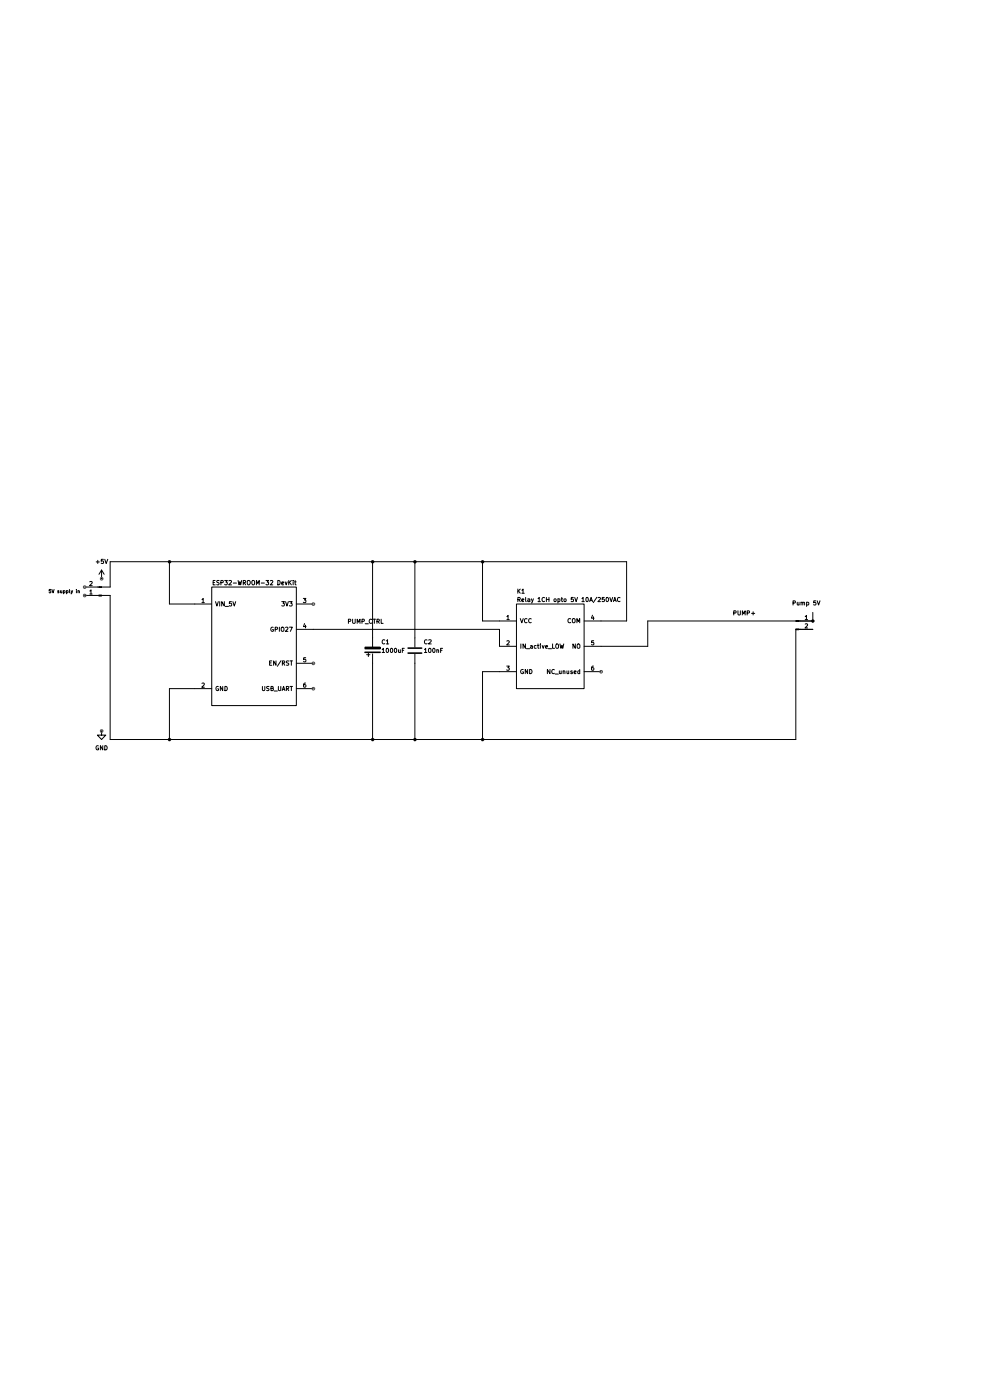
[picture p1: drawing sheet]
(kicad_sch
 (version 20231120)
 (generator "eeschema")
 (generator_version "8.0")
 (paper "A4")
 (title_block
  (title "waterpumpmod - ESP32 interval water pump controller")
  (date "2026-09-19")
  (rev "A")
  (comment 1 "ESP32-WROOM-32 DevKit + 1CH opto-isolated relay module, 5V pump")
  (comment 2 "Relay IN on GPIO27 - RTC-capable, latched through deep sleep, active LOW")
  (comment 3 "Cut ONLY the pump positive wire. Ground stays continuous and shared.")
  (comment 4 "C1/C2 sit across the 5V rail to ride out the pump inrush (brownout)"))
 (lib_symbols
  (symbol "Connector:Conn_01x02_Pin"
   (pin_names
    (offset 1.016) hide) (exclude_from_sim no) (in_bom yes) (on_board yes)
   (property "Reference" "J" (at 0 2.54 0) (effects (font (size 1.27 1.27))))
   (property "Value" "Conn_01x02_Pin" (at 0 -5.08 0) (effects (font (size 1.27 1.27))))
   (property "Footprint" "" (at 0 0 0) (effects (font (size 1.27 1.27)) (hide yes)))
   (property "Datasheet" "~" (at 0 0 0) (effects (font (size 1.27 1.27)) (hide yes)))
   (property "Description" "" (at 0 0 0) (effects (font (size 1.27 1.27)) (hide yes)))
   (symbol "Conn_01x02_Pin_1_1"
    (polyline (pts (xy 1.27 -2.54) (xy 0.8636 -2.54)) (stroke (width 0.1524) (type default)) (fill (type none)))
    (polyline (pts (xy 1.27 0) (xy 0.8636 0)) (stroke (width 0.1524) (type default)) (fill (type none)))
    (rectangle (start 0.8636 -2.413) (end 0 -2.667) (stroke (width 0.1524) (type default)) (fill (type outline)))
    (rectangle (start 0.8636 0.127) (end 0 -0.127) (stroke (width 0.1524) (type default)) (fill (type outline)))
    (pin passive line (at 5.08 0 180) (length 3.81) (name "Pin_1" (effects (font (size 1.27 1.27)))) (number "1" (effects (font (size 1.27 1.27)))))
    (pin passive line (at 5.08 -2.54 180) (length 3.81) (name "Pin_2" (effects (font (size 1.27 1.27)))) (number "2" (effects (font (size 1.27 1.27)))))))
  (symbol "Device:C"
   (pin_numbers hide)
   (pin_names
    (offset 0.254) hide) (exclude_from_sim no) (in_bom yes) (on_board yes)
   (property "Reference" "C" (at 0.635 2.54 0) (effects (font (size 1.27 1.27)) (justify left)))
   (property "Value" "C" (at 0.635 -2.54 0) (effects (font (size 1.27 1.27)) (justify left)))
   (property "Footprint" "" (at 0.9652 -3.81 0) (effects (font (size 1.27 1.27)) (justify left) (hide yes)))
   (property "Datasheet" "~" (at 0 0 0) (effects (font (size 1.27 1.27)) (hide yes)))
   (property "Description" "" (at 0 0 0) (effects (font (size 1.27 1.27)) (hide yes)))
   (symbol "C_0_1"
    (polyline (pts (xy -2.032 -0.762) (xy 2.032 -0.762)) (stroke (width 0.508) (type default)) (fill (type none)))
    (polyline (pts (xy -2.032 0.762) (xy 2.032 0.762)) (stroke (width 0.508) (type default)) (fill (type none))))
   (symbol "C_1_1"
    (pin passive line (at 0 3.81 270) (length 2.794) (name "~" (effects (font (size 1.27 1.27)))) (number "1" (effects (font (size 1.27 1.27)))))
    (pin passive line (at 0 -3.81 90) (length 2.794) (name "~" (effects (font (size 1.27 1.27)))) (number "2" (effects (font (size 1.27 1.27)))))))
  (symbol "Device:C_Polarized"
   (pin_numbers hide)
   (pin_names
    (offset 0.254) hide) (exclude_from_sim no) (in_bom yes) (on_board yes)
   (property "Reference" "C" (at 0.635 2.54 0) (effects (font (size 1.27 1.27)) (justify left)))
   (property "Value" "C_Polarized" (at 0.635 -2.54 0) (effects (font (size 1.27 1.27)) (justify left)))
   (property "Footprint" "" (at 0.9652 -3.81 0) (effects (font (size 1.27 1.27)) (justify left) (hide yes)))
   (property "Datasheet" "~" (at 0 0 0) (effects (font (size 1.27 1.27)) (hide yes)))
   (property "Description" "" (at 0 0 0) (effects (font (size 1.27 1.27)) (hide yes)))
   (symbol "C_Polarized_0_1"
    (rectangle (start -2.286 0.508) (end 2.286 1.016) (stroke (width 0) (type default)) (fill (type outline)))
    (polyline (pts (xy -2.286 -0.508) (xy 2.286 -0.508)) (stroke (width 0.508) (type default)) (fill (type none)))
    (polyline (pts (xy -1.778 -1.27) (xy -0.762 -1.27)) (stroke (width 0.3048) (type default)) (fill (type none)))
    (polyline (pts (xy -1.27 -0.762) (xy -1.27 -1.778)) (stroke (width 0.3048) (type default)) (fill (type none))))
   (symbol "C_Polarized_1_1"
    (pin passive line (at 0 3.81 270) (length 2.794) (name "~" (effects (font (size 1.27 1.27)))) (number "1" (effects (font (size 1.27 1.27)))))
    (pin passive line (at 0 -3.81 90) (length 2.794) (name "~" (effects (font (size 1.27 1.27)))) (number "2" (effects (font (size 1.27 1.27)))))))
  (symbol "power:+5V"
   (power)
   (pin_numbers hide)
   (pin_names
    (offset 0) hide) (exclude_from_sim no) (in_bom yes) (on_board yes)
   (property "Reference" "#PWR" (at 0 -3.81 0) (effects (font (size 1.27 1.27)) (hide yes)))
   (property "Value" "+5V" (at 0 3.556 0) (effects (font (size 1.27 1.27))))
   (property "Footprint" "" (at 0 0 0) (effects (font (size 1.27 1.27)) (hide yes)))
   (property "Datasheet" "" (at 0 0 0) (effects (font (size 1.27 1.27)) (hide yes)))
   (property "Description" "Power symbol creates a global label with name \"+5V\"" (at 0 0 0) (effects (font (size 1.27 1.27)) (hide yes)))
   (symbol "+5V_0_1"
    (polyline (pts (xy -0.762 1.27) (xy 0 2.54)) (stroke (width 0) (type default)) (fill (type none)))
    (polyline (pts (xy 0 0) (xy 0 2.54)) (stroke (width 0) (type default)) (fill (type none)))
    (polyline (pts (xy 0 2.54) (xy 0.762 1.27)) (stroke (width 0) (type default)) (fill (type none))))
   (symbol "+5V_1_1"
    (pin power_in line (at 0 0 90) (length 0) (name "~" (effects (font (size 1.27 1.27)))) (number "1" (effects (font (size 1.27 1.27)))))))
  (symbol "power:GND"
   (power)
   (pin_numbers hide)
   (pin_names
    (offset 0) hide) (exclude_from_sim no) (in_bom yes) (on_board yes)
   (property "Reference" "#PWR" (at 0 -6.35 0) (effects (font (size 1.27 1.27)) (hide yes)))
   (property "Value" "GND" (at 0 -3.81 0) (effects (font (size 1.27 1.27))))
   (property "Footprint" "" (at 0 0 0) (effects (font (size 1.27 1.27)) (hide yes)))
   (property "Datasheet" "" (at 0 0 0) (effects (font (size 1.27 1.27)) (hide yes)))
   (property "Description" "Power symbol creates a global label with name \"GND\" , ground" (at 0 0 0) (effects (font (size 1.27 1.27)) (hide yes)))
   (symbol "GND_0_1"
    (polyline (pts (xy 0 0) (xy 0 -1.27) (xy 1.27 -1.27) (xy 0 -2.54) (xy -1.27 -1.27) (xy 0 -1.27)) (stroke (width 0) (type default)) (fill (type none))))
   (symbol "GND_1_1"
    (pin power_in line (at 0 0 270) (length 0) (name "~" (effects (font (size 1.27 1.27)))) (number "1" (effects (font (size 1.27 1.27)))))))
  (symbol "waterpumpmod:ESP32_DevKit"
   (pin_names
    (offset 1.016)) (exclude_from_sim no) (in_bom yes) (on_board yes)
   (property "Reference" "U" (at -12.7 21.59 0) (effects (font (size 1.27 1.27)) (justify left)))
   (property "Value" "ESP32-WROOM-32 DevKit" (at -12.7 19.05 0) (effects (font (size 1.27 1.27)) (justify left)))
   (property "Footprint" "" (at 0 0 0) (effects (font (size 1.27 1.27)) (hide yes)))
   (property "Datasheet" "https://www.espressif.com/sites/default/files/documentation/esp32-wroom-32_datasheet_en.pdf" (at 0 0 0) (effects (font (size 1.27 1.27)) (hide yes)))
   (property "Description" "" (at 0 0 0) (effects (font (size 1.27 1.27)) (hide yes)))
   (symbol "ESP32_DevKit_0_1"
    (rectangle (start -12.7 17.78) (end 12.7 -17.78) (stroke (width 0.254) (type default)) (fill (type background))))
   (symbol "ESP32_DevKit_1_1"
    (pin power_in line (at -17.78 12.7 0) (length 5.08) (name "VIN_5V" (effects (font (size 1.27 1.27)))) (number "1" (effects (font (size 1.27 1.27)))))
    (pin power_in line (at -17.78 -12.7 0) (length 5.08) (name "GND" (effects (font (size 1.27 1.27)))) (number "2" (effects (font (size 1.27 1.27)))))
    (pin power_out line (at 17.78 12.7 180) (length 5.08) (name "3V3" (effects (font (size 1.27 1.27)))) (number "3" (effects (font (size 1.27 1.27)))))
    (pin output line (at 17.78 5.08 180) (length 5.08) (name "GPIO27" (effects (font (size 1.27 1.27)))) (number "4" (effects (font (size 1.27 1.27)))))
    (pin passive line (at 17.78 -5.08 180) (length 5.08) (name "EN/RST" (effects (font (size 1.27 1.27)))) (number "5" (effects (font (size 1.27 1.27)))))
    (pin passive line (at 17.78 -12.7 180) (length 5.08) (name "USB_UART" (effects (font (size 1.27 1.27)))) (number "6" (effects (font (size 1.27 1.27)))))))
  (symbol "waterpumpmod:Relay_Module_1CH"
   (pin_names
    (offset 1.016)) (exclude_from_sim no) (in_bom yes) (on_board yes)
   (property "Reference" "K" (at -10.16 16.51 0) (effects (font (size 1.27 1.27)) (justify left)))
   (property "Value" "Relay module 1CH opto 5V" (at -10.16 13.97 0) (effects (font (size 1.27 1.27)) (justify left)))
   (property "Footprint" "" (at 0 0 0) (effects (font (size 1.27 1.27)) (hide yes)))
   (property "Datasheet" "~" (at 0 0 0) (effects (font (size 1.27 1.27)) (hide yes)))
   (property "Description" "" (at 0 0 0) (effects (font (size 1.27 1.27)) (hide yes)))
   (symbol "Relay_Module_1CH_0_1"
    (rectangle (start -10.16 12.7) (end 10.16 -12.7) (stroke (width 0.254) (type default)) (fill (type background))))
   (symbol "Relay_Module_1CH_1_1"
    (pin power_in line (at -15.24 7.62 0) (length 5.08) (name "VCC" (effects (font (size 1.27 1.27)))) (number "1" (effects (font (size 1.27 1.27)))))
    (pin input line (at -15.24 0 0) (length 5.08) (name "IN_active_LOW" (effects (font (size 1.27 1.27)))) (number "2" (effects (font (size 1.27 1.27)))))
    (pin power_in line (at -15.24 -7.62 0) (length 5.08) (name "GND" (effects (font (size 1.27 1.27)))) (number "3" (effects (font (size 1.27 1.27)))))
    (pin passive line (at 15.24 7.62 180) (length 5.08) (name "COM" (effects (font (size 1.27 1.27)))) (number "4" (effects (font (size 1.27 1.27)))))
    (pin passive line (at 15.24 0 180) (length 5.08) (name "NO" (effects (font (size 1.27 1.27)))) (number "5" (effects (font (size 1.27 1.27)))))
    (pin passive line (at 15.24 -7.62 180) (length 5.08) (name "NC_unused" (effects (font (size 1.27 1.27)))) (number "6" (effects (font (size 1.27 1.27))))))))
 (junction
  (at 144.78 116.84)
  (diameter 0)
  (color 0 0 0 0))
 (junction
  (at 124.46 63.5)
  (diameter 0)
  (color 0 0 0 0))
 (junction
  (at 111.76 116.84)
  (diameter 0)
  (color 0 0 0 0))
 (junction
  (at 144.78 63.5)
  (diameter 0)
  (color 0 0 0 0))
 (junction
  (at 50.8 116.84)
  (diameter 0)
  (color 0 0 0 0))
 (junction
  (at 243.84 81.28)
  (diameter 0)
  (color 0 0 0 0))
 (junction
  (at 111.76 63.5)
  (diameter 0)
  (color 0 0 0 0))
 (junction
  (at 124.46 116.84)
  (diameter 0)
  (color 0 0 0 0))
 (junction
  (at 50.8 63.5)
  (diameter 0)
  (color 0 0 0 0))
 (wire
  (pts (xy 243.84 81.28) (xy 243.84 78.74))
  (stroke (width 0) (type default)))
 (wire
  (pts (xy 93.98 83.82) (xy 149.86 83.82))
  (stroke (width 0) (type default)))
 (wire
  (pts (xy 180.34 81.28) (xy 187.96 81.28))
  (stroke (width 0) (type default)))
 (wire
  (pts (xy 187.96 63.5) (xy 144.78 63.5))
  (stroke (width 0) (type default)))
 (wire
  (pts (xy 144.78 96.52) (xy 149.86 96.52))
  (stroke (width 0) (type default)))
 (wire
  (pts (xy 33.02 63.5) (xy 50.8 63.5))
  (stroke (width 0) (type default)))
 (wire
  (pts (xy 149.86 83.82) (xy 149.86 88.9))
  (stroke (width 0) (type default)))
 (wire
  (pts (xy 111.76 116.84) (xy 124.46 116.84))
  (stroke (width 0) (type default)))
 (wire
  (pts (xy 144.78 63.5) (xy 144.78 81.28))
  (stroke (width 0) (type default)))
 (wire
  (pts (xy 50.8 116.84) (xy 111.76 116.84))
  (stroke (width 0) (type default)))
 (wire
  (pts (xy 124.46 63.5) (xy 144.78 63.5))
  (stroke (width 0) (type default)))
 (wire
  (pts (xy 111.76 63.5) (xy 124.46 63.5))
  (stroke (width 0) (type default)))
 (wire
  (pts (xy 50.8 63.5) (xy 111.76 63.5))
  (stroke (width 0) (type default)))
 (wire
  (pts (xy 33.02 116.84) (xy 50.8 116.84))
  (stroke (width 0) (type default)))
 (wire
  (pts (xy 238.76 116.84) (xy 238.76 83.82))
  (stroke (width 0) (type default)))
 (wire
  (pts (xy 144.78 96.52) (xy 144.78 116.84))
  (stroke (width 0) (type default)))
 (wire
  (pts (xy 144.78 116.84) (xy 238.76 116.84))
  (stroke (width 0) (type default)))
 (wire
  (pts (xy 144.78 81.28) (xy 149.86 81.28))
  (stroke (width 0) (type default)))
 (wire
  (pts (xy 238.76 83.82) (xy 243.84 83.82))
  (stroke (width 0) (type default)))
 (wire
  (pts (xy 50.8 76.2) (xy 58.42 76.2))
  (stroke (width 0) (type default)))
 (wire
  (pts (xy 50.8 63.5) (xy 50.8 76.2))
  (stroke (width 0) (type default)))
 (wire
  (pts (xy 194.31 81.28) (xy 243.84 81.28))
  (stroke (width 0) (type default)))
 (wire
  (pts (xy 50.8 101.6) (xy 50.8 116.84))
  (stroke (width 0) (type default)))
 (wire
  (pts (xy 180.34 88.9) (xy 194.31 88.9))
  (stroke (width 0) (type default)))
 (wire
  (pts (xy 30.48 73.66) (xy 33.02 73.66))
  (stroke (width 0) (type default)))
 (wire
  (pts (xy 33.02 71.12) (xy 33.02 63.5))
  (stroke (width 0) (type default)))
 (wire
  (pts (xy 124.46 63.5) (xy 124.46 86.36))
  (stroke (width 0) (type default)))
 (wire
  (pts (xy 111.76 63.5) (xy 111.76 86.36))
  (stroke (width 0) (type default)))
 (wire
  (pts (xy 124.46 116.84) (xy 144.78 116.84))
  (stroke (width 0) (type default)))
 (wire
  (pts (xy 194.31 88.9) (xy 194.31 81.28))
  (stroke (width 0) (type default)))
 (wire
  (pts (xy 187.96 81.28) (xy 187.96 63.5))
  (stroke (width 0) (type default)))
 (wire
  (pts (xy 50.8 101.6) (xy 58.42 101.6))
  (stroke (width 0) (type default)))
 (wire
  (pts (xy 30.48 71.12) (xy 33.02 71.12))
  (stroke (width 0) (type default)))
 (wire
  (pts (xy 111.76 93.98) (xy 111.76 116.84))
  (stroke (width 0) (type default)))
 (wire
  (pts (xy 124.46 93.98) (xy 124.46 116.84))
  (stroke (width 0) (type default)))
 (wire
  (pts (xy 33.02 73.66) (xy 33.02 116.84))
  (stroke (width 0) (type default)))
 (label "PUMP_CTRL"
  (at 104.14 82.55 0)
  (effects (font (size 1.27 1.27)) (justify left bottom)))
 (label "PUMP+"
  (at 219.71 80.01 0)
  (effects (font (size 1.27 1.27)) (justify left bottom)))
 (symbol
  (lib_id "waterpumpmod:Relay_Module_1CH")
  (at 165.1 88.9 0)
  (unit 1)
  (exclude_from_sim no)
  (in_bom yes)
  (on_board yes)
  (dnp no)
  (property "Reference" "K1" (at 154.94 72.39 0) (effects (font (size 1.27 1.27)) (justify left)))
  (property "Value" "Relay 1CH opto 5V 10A/250VAC" (at 154.94 74.93 0) (effects (font (size 1.27 1.27)) (justify left)))
  (property "Footprint" "" (at 165.1 88.9 0) (effects (font (size 1.27 1.27)) (justify left) (hide yes)))
  (property "Datasheet" "~" (at 165.1 88.9 0) (effects (font (size 1.27 1.27)) (justify left) (hide yes)))
  (property "Description" "" (at 165.1 88.9 0) (effects (font (size 1.27 1.27)) (hide yes)))
  (pin "4")
  (pin "6")
  (pin "1")
  (pin "5")
  (pin "2")
  (pin "3"))
 (symbol
  (lib_id "Device:C")
  (at 124.46 90.17 0)
  (unit 1)
  (exclude_from_sim no)
  (in_bom yes)
  (on_board yes)
  (dnp no)
  (property "Reference" "C2" (at 127 87.63 0) (effects (font (size 1.27 1.27)) (justify left)))
  (property "Value" "100nF" (at 127 90.17 0) (effects (font (size 1.27 1.27)) (justify left)))
  (property "Footprint" "" (at 124.46 90.17 0) (effects (font (size 1.27 1.27)) (justify left) (hide yes)))
  (property "Datasheet" "~" (at 124.46 90.17 0) (effects (font (size 1.27 1.27)) (justify left) (hide yes)))
  (property "Description" "" (at 124.46 90.17 0) (effects (font (size 1.27 1.27)) (hide yes)))
  (pin "2")
  (pin "1"))
 (symbol
  (lib_id "power:+5V")
  (at 30.48 68.58 0)
  (unit 1)
  (exclude_from_sim no)
  (in_bom yes)
  (on_board yes)
  (dnp no)
  (fields_autoplaced yes)
  (property "Reference" "#PWR01" (at 30.48 72.39 0) (effects (font (size 1.27 1.27)) (hide yes)))
  (property "Value" "+5V" (at 30.48 63.5 0) (effects (font (size 1.27 1.27))))
  (property "Footprint" "" (at 30.48 68.58 0) (effects (font (size 1.27 1.27)) (hide yes)))
  (property "Datasheet" "" (at 30.48 68.58 0) (effects (font (size 1.27 1.27)) (hide yes)))
  (property "Description" "Power symbol creates a global label with name \"+5V\"" (at 30.48 68.58 0) (effects (font (size 1.27 1.27)) (hide yes)))
  (pin "1"))
 (symbol
  (lib_id "Connector:Conn_01x02_Pin")
  (at 30.48 73.66 180)
  (unit 1)
  (exclude_from_sim no)
  (in_bom yes)
  (on_board yes)
  (dnp no)
  (property "Reference" "J?" (at 30.48 66.04 0) (effects (font (size 1.27 1.27)) (justify left) (hide yes)))
  (property "Value" "5V supply in" (at 24.13 72.39 0) (effects (font (size 1 1)) (justify left)))
  (property "Footprint" "" (at 30.48 73.66 0) (effects (font (size 1.27 1.27)) (justify left) (hide yes)))
  (property "Datasheet" "~" (at 30.48 73.66 0) (effects (font (size 1.27 1.27)) (justify left) (hide yes)))
  (property "Description" "" (at 30.48 73.66 0) (effects (font (size 1.27 1.27)) (hide yes)))
  (pin "2")
  (pin "1"))
 (symbol
  (lib_id "waterpumpmod:ESP32_DevKit")
  (at 76.2 88.9 0)
  (unit 1)
  (exclude_from_sim no)
  (in_bom yes)
  (on_board yes)
  (dnp no)
  (property "Reference" "U?" (at 63.5 67.31 0) (effects (font (size 1.27 1.27)) (justify left) (hide yes)))
  (property "Value" "ESP32-WROOM-32 DevKit" (at 63.5 69.85 0) (effects (font (size 1.27 1.27)) (justify left)))
  (property "Footprint" "" (at 76.2 88.9 0) (effects (font (size 1.27 1.27)) (justify left) (hide yes)))
  (property "Datasheet" "~" (at 76.2 88.9 0) (effects (font (size 1.27 1.27)) (justify left) (hide yes)))
  (property "Description" "" (at 76.2 88.9 0) (effects (font (size 1.27 1.27)) (hide yes)))
  (pin "2")
  (pin "3")
  (pin "4")
  (pin "5")
  (pin "1")
  (pin "6"))
 (symbol
  (lib_id "power:GND")
  (at 30.48 114.3 0)
  (unit 1)
  (exclude_from_sim no)
  (in_bom yes)
  (on_board yes)
  (dnp no)
  (fields_autoplaced yes)
  (property "Reference" "#PWR02" (at 30.48 120.65 0) (effects (font (size 1.27 1.27)) (hide yes)))
  (property "Value" "GND" (at 30.48 119.38 0) (effects (font (size 1.27 1.27))))
  (property "Footprint" "" (at 30.48 114.3 0) (effects (font (size 1.27 1.27)) (hide yes)))
  (property "Datasheet" "" (at 30.48 114.3 0) (effects (font (size 1.27 1.27)) (hide yes)))
  (property "Description" "Power symbol creates a global label with name \"GND\" , ground" (at 30.48 114.3 0) (effects (font (size 1.27 1.27)) (hide yes)))
  (pin "1"))
 (symbol
  (lib_id "Device:C_Polarized")
  (at 111.76 90.17 0)
  (unit 1)
  (exclude_from_sim no)
  (in_bom yes)
  (on_board yes)
  (dnp no)
  (property "Reference" "C1" (at 114.3 87.63 0) (effects (font (size 1.27 1.27)) (justify left)))
  (property "Value" "1000uF" (at 114.3 90.17 0) (effects (font (size 1.27 1.27)) (justify left)))
  (property "Footprint" "" (at 111.76 90.17 0) (effects (font (size 1.27 1.27)) (justify left) (hide yes)))
  (property "Datasheet" "~" (at 111.76 90.17 0) (effects (font (size 1.27 1.27)) (justify left) (hide yes)))
  (property "Description" "" (at 111.76 90.17 0) (effects (font (size 1.27 1.27)) (hide yes)))
  (pin "2")
  (pin "1"))
 (symbol
  (lib_id "Connector:Conn_01x02_Pin")
  (at 238.76 81.28 0)
  (unit 1)
  (exclude_from_sim no)
  (in_bom yes)
  (on_board yes)
  (dnp no)
  (property "Reference" "J?" (at 241.3 76.2 0) (effects (font (size 1.27 1.27)) (justify left) (hide yes)))
  (property "Value" "Pump 5V" (at 237.49 75.946 0) (effects (font (size 1.27 1.27)) (justify left)))
  (property "Footprint" "" (at 238.76 81.28 0) (effects (font (size 1.27 1.27)) (justify left) (hide yes)))
  (property "Datasheet" "~" (at 238.76 81.28 0) (effects (font (size 1.27 1.27)) (justify left) (hide yes)))
  (property "Description" "" (at 238.76 81.28 0) (effects (font (size 1.27 1.27)) (hide yes)))
  (pin "1")
  (pin "2"))
 (sheet_instances
  (path ""
   (page "1"))))
